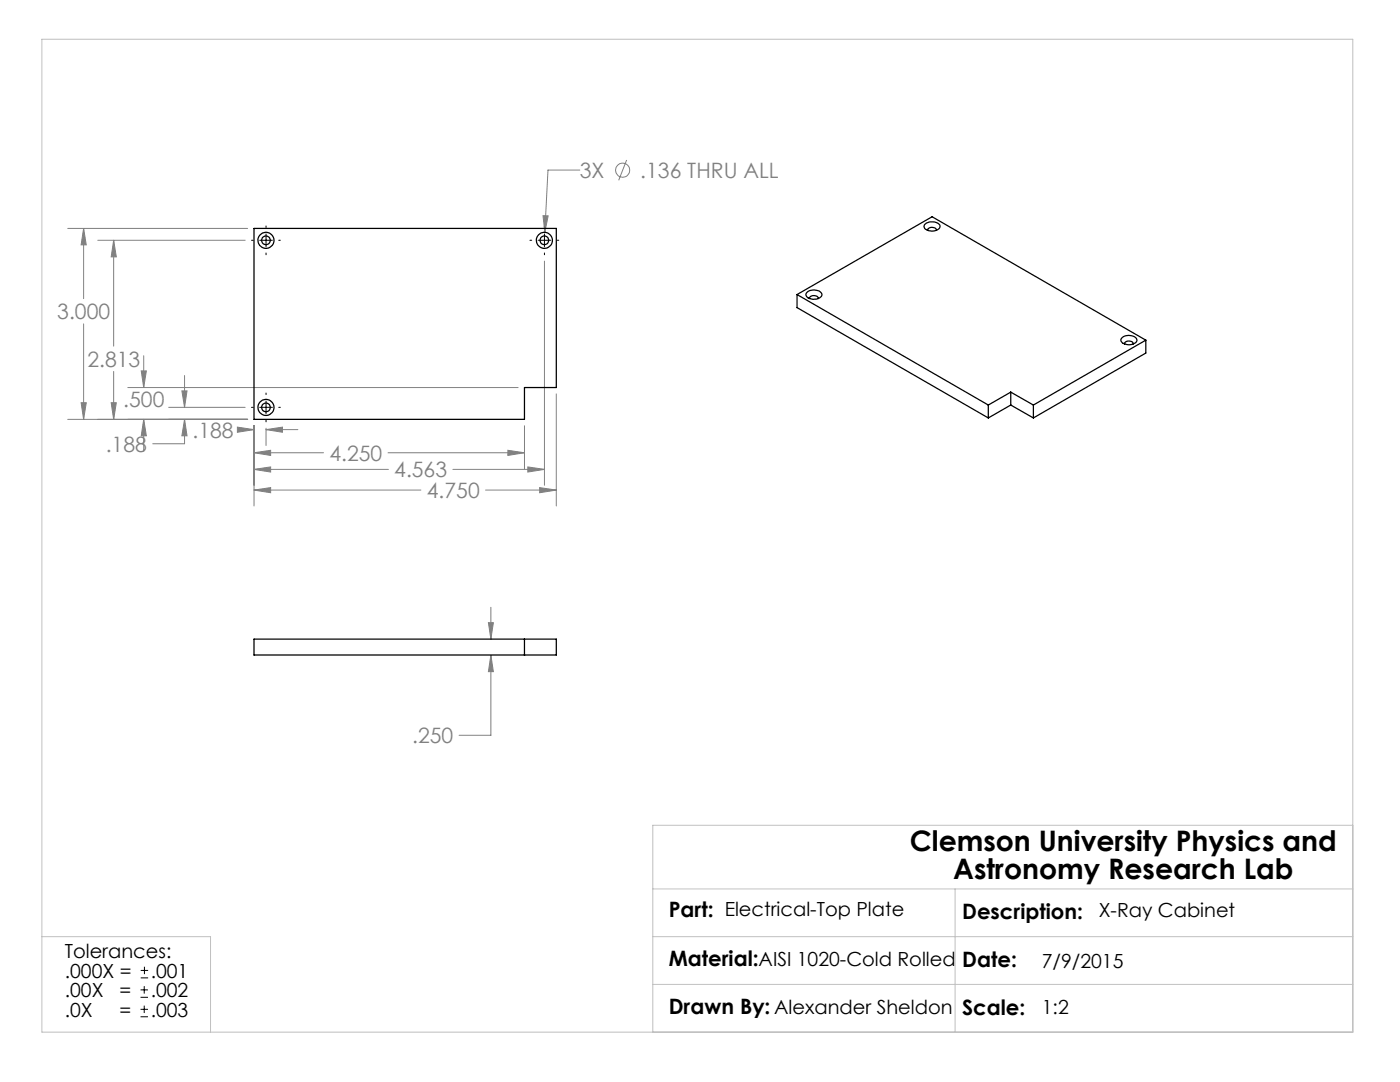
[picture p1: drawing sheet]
<svg xmlns="http://www.w3.org/2000/svg" width="279mm" height="216mm" viewBox="0 0 279 216" stroke-linecap="round" stroke-linejoin="round" font-family="sans-serif">
<g fill="none" stroke="#808080" stroke-width=".2">
<path d="M115.7 33.9h-6.3l-.7 12.5M125.1 31.9l-1.6 4.1M13.5 45.6h35.9M16.7 45.6l.5 3.3h-1zM16.7 45.6v14M19.5 47.9h29.4M22.7 47.9l.5 3.4h-1zM22.7 47.9v21.2M108.4 43l1 .1-.7 3.3zM108.7 52.1v44.7M16.7 64.6v19.1M22.7 74.1v9.6"/>
<path d="M25.5 77.3h77.9M28.2 74h1l-.5 3.3zM28.7 71v6.3M36.3 78h1l-.5 3.3zM36.8 74.9v6.4M111 78.6v22.4M13.5 83.7h35.9M16.2 80.4h1l-.5 3.3zM22.2 80.4h1l-.5 3.3zM28.7 83.7l.5 3.3h-1zM28.7 83.7v6.3M33.7 81.3h15.2"/>
<path d="M36.8 83.7l.5 3.3h-1zM36.8 83.7v4.8h-6.3M47.4 85.2l3.3 .5-3.3 .6zM47.8 85.7h2.9M50.7 90.3l3.3-.4v1zM50.7 93.7l3.3-.5v1zM50.7 97.8l3.3-.5v1zM50.7 84.9v16.1M50.7 90.3h13.9M50.7 93.7h26.8M50.7 97.8h33.3M53.1 85.7l3.3-.5v1.1z"/>
<path d="M53.1 85.4v3.5M53.1 85.7h6.3M77.4 90.3h27.3M90.4 93.7h18.3M96.9 97.8h14.1M101.4 89.9l3.3 .4-3.3 .6zM104.7 84.9v8.6M105.3 93.2l3.4 .5-3.4 .5zM107.7 97.3l3.3 .5-3.3 .5zM97.5 124.2h1l-.5 3.3zM98 130.7l.5 3.3h-1zM98 130.7v16h-6.4"/>
<path d="M98 121.2v6.3"/>
<circle cx="124.2" cy="34" r="1.41"/>
</g>
<g fill="none" stroke="#000" stroke-width=".2">
<path d="M50.2 47.9h.4M51.8 47.9h2.6M53.1 45.1v.3M53.1 46.7v2.5M53.1 50.5v.3M55.6 47.9h.4M105.8 47.9h.3M107.4 47.9h2.5M108.7 45.1v.3M108.7 46.7v2.5M108.7 50.5v.3M111.2 47.9h.3"/>
<path d="M53.1 78.4v.3M50.2 81.3h.4M51.8 81.3h2.6M53.1 80v2.5M53.1 83.8v.4M55.6 81.3h.4M28 199h1.5M28 197.5h1.5M28.1 195.1h1.5M28.1 193.6h1.5M28.8 196.8v1.5M28.8 192.9v1.5"/>
<path d="M28 202.9h1.5M28 201.4h1.5M28.8 200.7v1.4"/>
</g>
<path d="M8.4 7.8h261.6v198.2h-261.6zM130.3 177.4h139.7M190.6 177.4v28.6M270 164.7h-139.7v41.3M8.4 186.9h33.6v19.1M130.3 186.9h139.7M130.3 196.4h139.7" fill="none" stroke="#c0c0c0" stroke-width=".2"/>
<path d="M97.5 124.2h1l-.5 3.3zM98 130.7l.5 3.3h-1zM53.1 85.7l3.3-.5v1.1zM47.4 85.2l3.3 .5-3.3 .6zM50.7 90.3l3.3-.4v1zM101.4 89.9l3.3 .4-3.3 .6zM105.3 93.2l3.4 .5-3.4 .5zM50.7 93.7l3.3-.5v1zM107.7 97.3l3.3 .5-3.3 .5zM50.7 97.8l3.3-.5v1zM36.8 83.7l.5 3.3h-1zM36.3 78h1l-.5 3.3zM28.7 83.7l.5 3.3h-1zM28.2 74h1l-.5 3.3zM22.7 47.9l.5 3.4h-1zM22.2 80.4h1l-.5 3.3zM16.7 45.6l.5 3.3h-1zM16.2 80.4h1l-.5 3.3zM108.4 43l.3 3.4 .7-3.3z" fill="#808080"/>
<g fill="none" stroke="#000" stroke-width=".25">
<path d="M50.7 45.6h60.3v31.7h-6.3v6.4h-54zM159.1 58.8l38.1 22M159.1 58.8l26.9-15.5 42.7 24.6M159.1 58.8v2.6l38.1 22M161 58.4a2.1 2.1 0 0 1 3 .2 1.32 1.32 0 0 1-1.7 1.1 1.32 1.32 0 0 1-1.5-1zM161.6 59.6a.92 .92 0 0 1 .8-.6 .92 .92 0 0 1 .9 .6M184.6 44.8a2.11 2.11 0 0 1 3 .2 1.6 1.6 0 0 1-2.3 1 .84 .84 0 0 1-.7-1.2zM185.2 46a.88 .88 0 0 1 1.4-.5l.3 .5M201.7 78.2l4.5 2.6M201.7 78.2l-4.5 2.6M201.7 78.2v2.6M223.9 67.5a2.06 2.06 0 0 1 3 .2 1.33 1.33 0 0 1-1.7 1.1 1.32 1.32 0 0 1-1.5-1z"/>
<path d="M224.4 68.7a.92 .92 0 0 1 .9-.7 .92 .92 0 0 1 .9 .7M228.7 67.9l-22.5 12.9M228.7 67.9v2.5l-22.5 13M197.2 80.8v2.6M201.7 80.8l4.5 2.6M201.7 80.8l-4.5 2.6M206.2 80.8v2.6M50.7 127.5h60.3v3.2h-60.3zM104.7 127.5v3.2"/>
<circle cx="53.1" cy="48" r=".87"/>
<circle cx="53.1" cy="48" r="1.6"/>
<circle cx="108.6" cy="48" r=".87"/>
<circle cx="108.6" cy="48" r="1.6"/>
<circle cx="53.1" cy="81.3" r=".87"/>
<circle cx="53.1" cy="81.3" r="1.6"/>
</g>
<g font-size="5.6">
<text x="181.6" y="169.8">Clemson University Physics and</text>
<text x="190.2" y="175.5">Astronomy Research Lab</text>
</g>
<g font-size="4.2" fill="#808080">
<text x="115.7" y="35.5">3X</text>
<text x="127.8" y="35.5">.136 THRU ALL</text>
<text x="11.4" y="63.7">3.000</text>
<text x="17.4" y="73.2">2.813</text>
<text x="24.6" y="81.2">.500</text>
<text x="38.4" y="87.3">.188</text>
<text x="21.1" y="90.1">.188</text>
<text x="65.7" y="91.9">4.250</text>
<text x="78.7" y="95.3">4.563</text>
<text x="85.2" y="99.4">4.750</text>
<text x="82.2" y="148.3">.250</text>
</g>
<g font-size="4.2">
<text x="133.5" y="183.1">Part: Electrical-Top Plate</text>
<text x="192" y="183.3">Description:</text>
<text x="133.5" y="192.7">Material:AISI 1020-Cold Rolled</text>
<text x="192" y="192.9">Date:</text>
<text x="133.5" y="202.3">Drawn By: Alexander Sheldon</text>
<text x="192" y="202.5">Scale:</text>
</g>
<g font-size="3.9">
<text x="219.3" y="183.1">X-Ray Cabinet</text>
<text x="12.9" y="191.2">Tolerances:</text>
<text x="12.9" y="195.1">.000X =</text>
<text x="30.1" y="195.1">.001</text>
<text x="207.9" y="193.1">7/9/2015</text>
<text x="12.9" y="199">.00X</text>
<text x="12.9" y="202.8">.0X</text>
<text x="23.9" y="202.8">=</text>
<text x="23.9" y="199">=</text>
<text x="30.1" y="202.8">.003</text>
<text x="30.1" y="199">.002</text>
<text x="207.9" y="202.3">1:2</text>
</g>
</svg>
